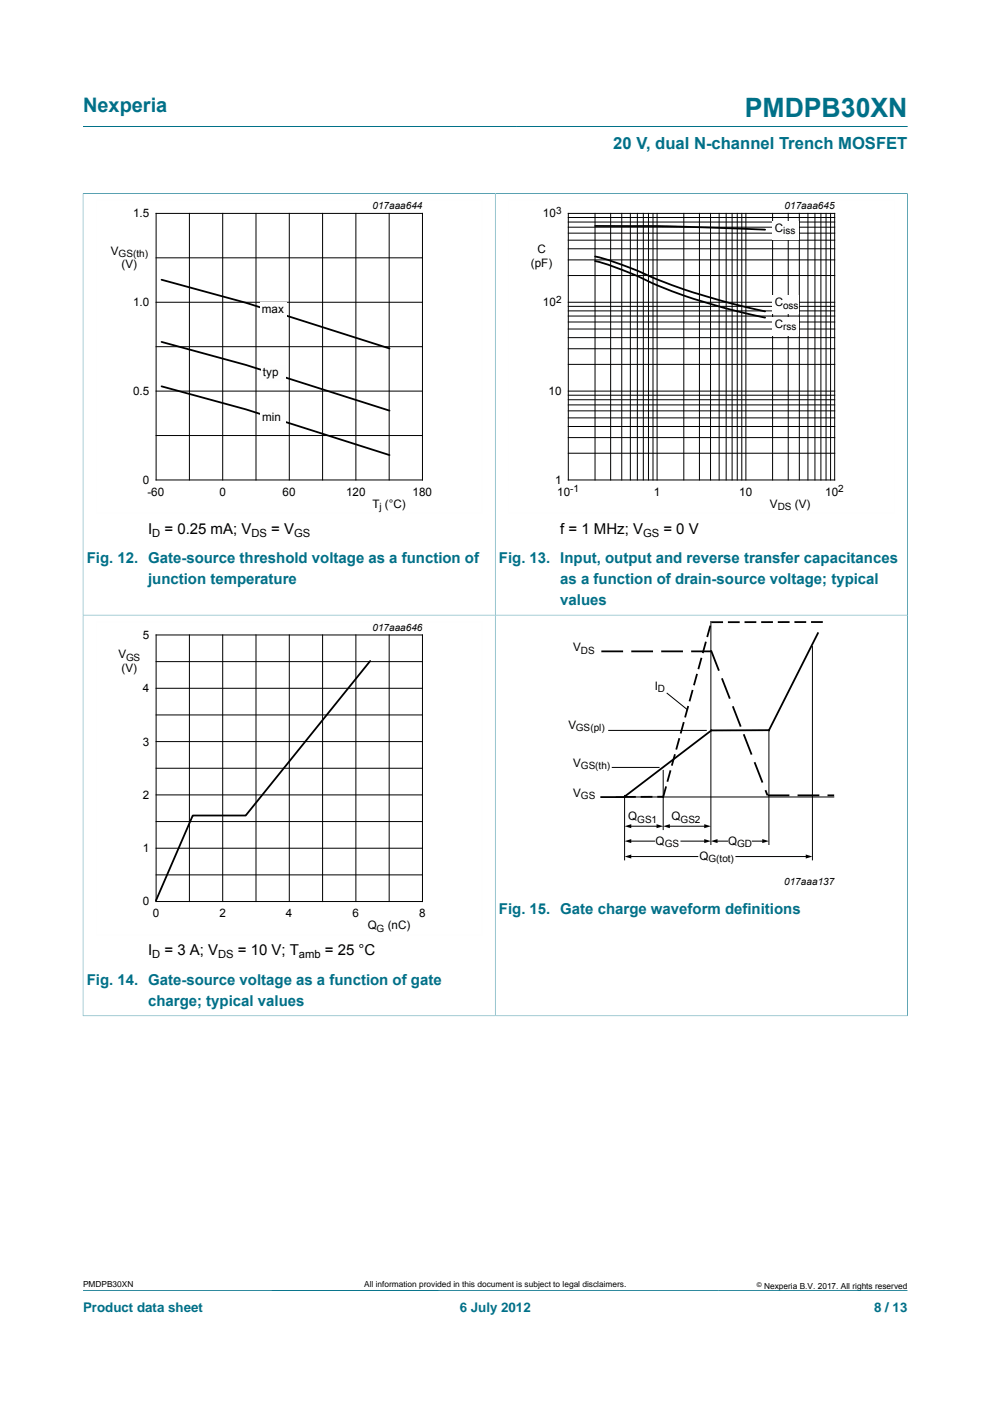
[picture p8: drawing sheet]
<svg xmlns="http://www.w3.org/2000/svg" width="210mm" height="297mm" viewBox="0 0 210 297" stroke-linecap="round" stroke-linejoin="round" font-family="sans-serif">
<path d="M17.6 26.8h174.7M17.6 40.9v89.4h87.3v-89.3h-87.4M17.6 273.3h174.7" fill="none" stroke="#007088" stroke-width=".21"/>
<path d="M102.2 42.4h-81.8v66.3h81.8" fill="none" stroke="#fefefe" stroke-width=".21"/>
<g fill="none" stroke="#000" stroke-width=".21">
<path d="M33.1 45.2h56.4v56.5h-56.4zM33.1 54.6h56.4M40.1 45.2v56.5M47.2 45.2v56.5M54.2 45.2v56.5M61.3 45.2v56.5M68.4 45.2v56.5M75.4 45.2v56.5M82.5 45.2v56.5M33.1 64h56.4M33.1 73.4h56.4M33.1 82.9h56.4"/>
<path d="M33.1 92.3h56.4"/>
</g>
<path d="M34.2 59.3l17.9 4.8 30.4 9.7M34.2 72.4l17.9 4.9 30.4 9.7M34.2 81.8l17.9 4.9 30.4 9.7" fill="none" stroke="#000" stroke-width=".38"/>
<g fill="#fefefe">
<path d="M55.1 64.1h5.6v3.4h-5.6z"/>
<path d="M55.4 77.3h5.1v3.4h-5.1z"/>
<path d="M55.2 86.8h5.5v3.4h-5.5z"/>
</g>
<path d="M192.3 40.9v89.4h-87.4v-89.3h87.5" fill="none" stroke="#007088" stroke-width=".21"/>
<path d="M189.6 42.4h-81.9v66.3h81.9" fill="none" stroke="#fefefe" stroke-width=".21"/>
<g fill="none" stroke="#000" stroke-width=".21">
<path d="M120.4 45.2h56.5v56.5h-56.5zM120.4 58.4h56.5M120.4 55.1h56.5M120.4 52.7h56.5M120.4 50.9h56.5M120.4 49.4h56.5M120.4 48.1h56.5M120.4 47h56.5M120.4 46.1h56.5M126.1 45.2v56.5M129.4 45.2v56.5M131.8 45.2v56.5"/>
<path d="M133.6 45.2v56.5M135.1 45.2v56.5M136.3 45.2v56.5M137.4 45.2v56.5M138.4 45.2v56.5M139.2 45.2v56.5M144.9 45.2v56.5M148.2 45.2v56.5M150.6 45.2v56.5M152.4 45.2v56.5M153.9 45.2v56.5M155.1 45.2v56.5"/>
<path d="M156.2 45.2v56.5M157.2 45.2v56.5M158.1 45.2v56.5M163.7 45.2v56.5M167 45.2v56.5M169.4 45.2v56.5M171.2 45.2v56.5M172.7 45.2v56.5M174 45.2v56.5M175 45.2v56.5M176 45.2v56.5M120.4 77.2h56.5"/>
<path d="M120.4 73.9h56.5M120.4 71.5h56.5M120.4 69.7h56.5M120.4 68.2h56.5M120.4 67h56.5M120.4 65.9h56.5M120.4 64.9h56.5M120.4 64h56.5M120.4 96h56.5M120.4 92.7h56.5M120.4 90.3h56.5M120.4 88.5h56.5"/>
<path d="M120.4 87h56.5M120.4 85.8h56.5M120.4 84.7h56.5M120.4 83.7h56.5M120.4 82.9h56.5"/>
</g>
<path d="M126.1 47.9h14.7l21.3 .8M126.1 54.3a85.2 85.2 0 0 1 14 5.2l5.6 2.1 5.8 1.7 10.6 2.7M126.1 55.3a81.4 81.4 0 0 1 14 5.5l5.6 2.1 5.4 1.7 5.7 1.5 5.3 1.2" fill="none" stroke="#000" stroke-width=".38"/>
<g fill="#fefefe">
<path d="M163.6 46.8h5.6v4h-5.6z"/>
<path d="M163.6 62.5h5.6v4h-5.6z"/>
<path d="M163.6 67.1h5.6v4h-5.6z"/>
</g>
<path d="M104.9 130.3v84.9M17.5 215.2h174.9M17.6 215.3v-85h174.7v85" fill="none" stroke="#007088" stroke-width=".21"/>
<path d="M102.2 131.7h-81.8v66.3h81.8" fill="none" stroke="#fefefe" stroke-width=".21"/>
<g fill="none" stroke="#000" stroke-width=".21">
<path d="M33.1 134.5h56.4v56.5h-56.4zM40.1 134.5v56.5M47.2 134.5v56.5M54.2 134.5v56.5M61.3 134.5v56.5M68.4 134.5v56.5M75.4 134.5v56.5M82.5 134.5v56.5M150.6 131.6v47.3M172.2 137v45.2M33.1 140.2h56.4M33.1 151.5h56.4"/>
<path d="M33.1 145.8h56.4M33.1 157.1h56.4M129 154.7h20.7M141.4 146.9l4.2 3.4M162.9 154.6v24.3M33.1 162.7h56.4M33.1 174h56.4M33.1 168.4h56.4M33.1 179.7h56.4M129.7 162.6h10M130.6 168.8h46.1M132.4 168.5v13.7"/>
<path d="M133.5 175h5.9M133.5 178.2h5.2M140.5 163.2v12.5M141.7 175h7.8M144.3 178.2h5.2M151.8 178.2h2.4M159.4 178.2h2.4M33.1 185.3h56.4M133.5 181.5h14.4M155.9 181.5h15.1"/>
</g>
<g fill="none" stroke="#000" stroke-width=".38">
<path d="M127.6 138h4.2M134 138h4.2M140.3 138h4.2M146.6 138h3.9M148.6 139.5l-.6 2.1M149.5 136.1l-.5 2.1M150.5 132.7l-.6 2.1M150.7 138l1.6 3.9M153 131.8h-2.1M154.4 131.8h2.2M160.1 131.8h-2.1M163.6 131.8h-2.1"/>
<path d="M167.1 131.8h-2.1M170.6 131.8h-2.1M172.1 131.8h2.1M173.3 134.1l-10.3 20.6h-12.3l-18.3 14M78.4 140l-26.3 32.8h-11.3l-7.8 18M143 160l-.6 2M143.9 156.6l-.6 2M144.9 153.2l-.6 2M145.8 149.7l-.6 2.1M146.7 146.3l-.5 2.1M147.7 142.9l-.6 2.1M153 143.9l1.6 3.9"/>
<path d="M155.4 149.8l1.5 3.9M157.7 155.7l1.5 4M127.4 168.9h5M134.5 168.8h-2.1M138.1 168.8h-2.1M140.5 168.8h-1M141.1 166.8l-.6 2M142 163.4l-.5 2M160 161.6l1.5 4M162.3 167.6l.3 .7M162.9 168.5h4.2M169.2 168.5h4.2"/>
<path d="M175.5 168.5h1.1"/>
</g>
<path d="M132.4 178.2l1.4-.4v.8zM132.4 175l1.4-.4v.8zM139.1 174.6l1.4 .4-1.4 .4zM140.5 175l1.4-.4v.8zM149.2 174.6l1.4 .4-1.4 .4zM149.2 177.8l1.4 .4-1.4 .4zM150.6 178.2l1.4-.4v.8zM161.5 177.8l1.4 .4-1.4 .4zM132.4 181.5l1.4-.5v.9zM170.7 181l1.5 .5-1.5 .4z" fill="#000"/>
<text font-size="5.6" fill="#007088" x="157.8" y="24.8">PMDPB30XN</text>
<text font-size="4.2" fill="#007088" x="17.6" y="23.6">Nexperia</text>
<text font-size="3.5" fill="#007088" x="130" y="31.7">20 V, dual N-channel Trench MOSFET</text>
<g font-size="3.2">
<text x="31.4" y="113.1">I</text>
<text x="34.9" y="113.1">= 0.25 mA; V</text>
<text x="57.5" y="113.1">= V</text>
<text x="118.7" y="113.1">f = 1 MHz; V</text>
<text x="140.6" y="113.1">= 0 V</text>
<text x="31.4" y="202.4">I</text>
<text x="34.9" y="202.4">= 3 A; V</text>
<text x="50.4" y="202.4">= 10 V; T</text>
<text x="68.9" y="202.4">= 25 °C</text>
</g>
<g font-size="3.2" fill="#007088">
<text x="18.4" y="119.3">Fig. 12. Gate-source threshold voltage as a function of</text>
<text x="105.7" y="119.3">Fig. 13. Input, output and reverse transfer capacitances</text>
<text x="31.4" y="123.7">junction temperature</text>
<text x="118.7" y="123.7">as a function of drain-source voltage; typical</text>
<text x="118.7" y="128.1">values</text>
<text x="105.7" y="193.7">Fig. 15. Gate charge waveform definitions</text>
<text x="18.4" y="208.6">Fig. 14. Gate-source voltage as a function of gate</text>
<text x="31.4" y="213">charge; typical values</text>
</g>
<g font-size="2.8" fill="#007088">
<text x="17.6" y="277.9">Product data sheet</text>
<text x="97.4" y="277.9">6 July 2012</text>
<text x="185.2" y="277.9">8 / 13</text>
</g>
<g font-size="2.5">
<text x="28.2" y="46">1.5</text>
<text x="115" y="46">10</text>
<text x="23.5" y="54">V</text>
<text x="113.9" y="53.6">C</text>
<text x="164.2" y="49.1">C</text>
<text x="25.8" y="56.9">(V)</text>
<text x="112.5" y="56.6">(pF)</text>
<text x="28.2" y="64.9">1.0</text>
<text x="115" y="64.9">10</text>
<text x="164.2" y="64.9">C</text>
<text x="55.5" y="66.4">max</text>
<text x="164.2" y="69.5">C</text>
<text x="28.2" y="83.7">0.5</text>
<text x="55.7" y="79.6">typ</text>
<text x="116.2" y="83.7">10</text>
<text x="55.6" y="89.1">min</text>
<text x="30.3" y="102.5">0</text>
<text x="31.2" y="105">-60</text>
<text x="46.5" y="105">0</text>
<text x="59.9" y="105">60</text>
<text x="73.3" y="105">120</text>
<text x="78.9" y="107.6">T (°C)</text>
<text x="87.4" y="105">180</text>
<text x="117.6" y="102.5">1</text>
<text x="118.1" y="105">10</text>
<text x="138.5" y="105">1</text>
<text x="156.6" y="105">10</text>
<text x="163.2" y="107.6">V</text>
<text x="168.4" y="107.6">(V)</text>
<text x="174.8" y="105">10</text>
<text x="30.3" y="135.3">5</text>
<text x="121.5" y="137.9">V</text>
<text x="25.1" y="139.4">V</text>
<text x="25.8" y="142.4">(V)</text>
<text x="30.3" y="146.6">4</text>
<text x="138.8" y="146.1">I</text>
<text x="120.4" y="154.4">V</text>
<text x="30.3" y="157.9">3</text>
<text x="121.5" y="162.5">V</text>
<text x="30.3" y="169.2">2</text>
<text x="121.5" y="168.8">V</text>
<text x="133.1" y="173.7">Q</text>
<text x="142.3" y="173.7">Q</text>
<text x="138.9" y="179">Q</text>
<text x="154.3" y="179">Q</text>
<text x="30.3" y="180.5">1</text>
<text x="148.2" y="182.3">Q</text>
<text x="30.3" y="191.8">0</text>
<text x="32.4" y="194.3">0</text>
<text x="46.5" y="194.3">2</text>
<text x="60.6" y="194.3">4</text>
<text x="74.7" y="194.3">6</text>
<text x="77.9" y="196.9">Q</text>
<text x="82.2" y="196.9">(nC)</text>
<text x="88.8" y="194.3">8</text>
</g>
<g font-size="2.4">
<text x="32.3" y="113.7">D</text>
<text x="53.3" y="113.7">DS</text>
<text x="62.3" y="113.7">GS</text>
<text x="136.3" y="113.7">GS</text>
<text x="32.3" y="203">D</text>
<text x="46.2" y="203">DS</text>
<text x="63.4" y="203">amb</text>
</g>
<g font-size="2.1">
<text x="78.9" y="44.4">017aaa644</text>
<text x="117.8" y="45.3">3</text>
<text x="166.3" y="44.4">017aaa645</text>
<text x="166" y="49.6">is</text>
<text x="167.5" y="49.6">s</text>
<text x="25.1" y="54.5">GS(th)</text>
<text x="117.8" y="64.1">2</text>
<text x="166" y="65.4">o</text>
<text x="167.1" y="65.4">ss</text>
<text x="166" y="70">rss</text>
<text x="120.8" y="104.3">-1</text>
<text x="177.6" y="104.3">2</text>
<text x="80.4" y="108.1">j</text>
<text x="164.8" y="108.1">DS</text>
<text x="78.9" y="133.7">017aaa646</text>
<text x="26.7" y="140">GS</text>
<text x="123.1" y="138.4">DS</text>
<text x="139.4" y="146.6">D</text>
<text x="122" y="154.9">GS(pl)</text>
<text x="123.1" y="163">GS(th)</text>
<text x="123.1" y="169.3">GS</text>
<text x="135" y="174.2">GS1</text>
<text x="140.9" y="179.5">GS</text>
<text x="144.2" y="174.2">GS2</text>
<text x="156.2" y="179.5">GD</text>
<text x="150.1" y="182.7">G(tot)</text>
<text x="166.2" y="187.5">017aaa137</text>
<text x="79.8" y="197.4">G</text>
</g>
<g font-size="1.8">
<text x="17.6" y="272.7">PMDPB30XN</text>
<text x="77.2" y="272.7">All information provided in this document is subject to legal disclaimers.</text>
<text x="161.9" y="273">Nexperia B.V. 2017. All rights reserved</text>
</g>
<text font-size="1.4" x="160.4" y="272.6">©</text>
</svg>
